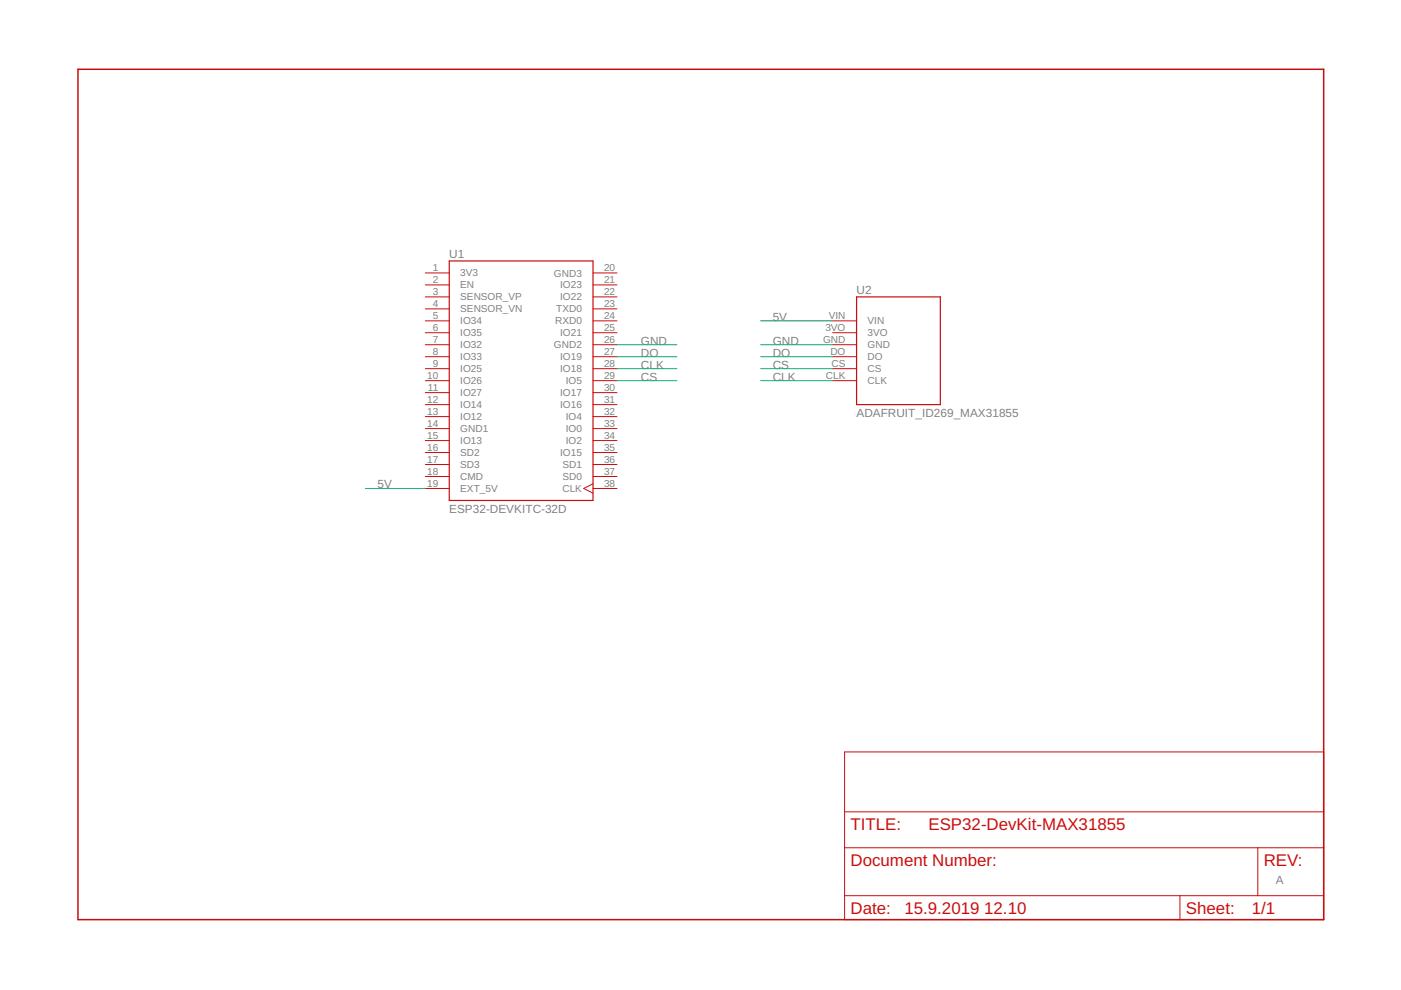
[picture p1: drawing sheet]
<?xml version="1.0" encoding="utf-8"?>
<!DOCTYPE eagle SYSTEM "eagle.dtd">
<eagle version="9.2.2">
<drawing>
<settings>
<setting alwaysvectorfont="no"/>
<setting verticaltext="up"/>
</settings>
<grid distance="0.1" unitdist="inch" unit="inch" style="lines" multiple="1" display="no" altdistance="0.01" altunitdist="inch" altunit="inch"/>
<schematic xreflabel="%F%N/%S.%C%R" xrefpart="/%S.%C%R">
<libraries>
<library name="frames">
<symbols>
<symbol name="DINA4_L">
<frame x1="0" y1="0" x2="264.16" y2="180.34" columns="4" rows="4" layer="94" border-left="no" border-top="no" border-right="no" border-bottom="no"/>
</symbol>
<symbol name="DOCFIELD">
<wire x1="0" y1="0" x2="71.12" y2="0" width="0.1016" layer="94"/>
<wire x1="101.6" y1="15.24" x2="87.63" y2="15.24" width="0.1016" layer="94"/>
<wire x1="0" y1="0" x2="0" y2="5.08" width="0.1016" layer="94"/>
<wire x1="0" y1="5.08" x2="71.12" y2="5.08" width="0.1016" layer="94"/>
<wire x1="0" y1="5.08" x2="0" y2="15.24" width="0.1016" layer="94"/>
<wire x1="101.6" y1="15.24" x2="101.6" y2="5.08" width="0.1016" layer="94"/>
<wire x1="71.12" y1="5.08" x2="71.12" y2="0" width="0.1016" layer="94"/>
<wire x1="71.12" y1="5.08" x2="87.63" y2="5.08" width="0.1016" layer="94"/>
<wire x1="71.12" y1="0" x2="101.6" y2="0" width="0.1016" layer="94"/>
<wire x1="87.63" y1="15.24" x2="87.63" y2="5.08" width="0.1016" layer="94"/>
<wire x1="87.63" y1="15.24" x2="0" y2="15.24" width="0.1016" layer="94"/>
<wire x1="87.63" y1="5.08" x2="101.6" y2="5.08" width="0.1016" layer="94"/>
<wire x1="101.6" y1="5.08" x2="101.6" y2="0" width="0.1016" layer="94"/>
<wire x1="0" y1="15.24" x2="0" y2="22.86" width="0.1016" layer="94"/>
<wire x1="101.6" y1="35.56" x2="0" y2="35.56" width="0.1016" layer="94"/>
<wire x1="101.6" y1="35.56" x2="101.6" y2="22.86" width="0.1016" layer="94"/>
<wire x1="0" y1="22.86" x2="101.6" y2="22.86" width="0.1016" layer="94"/>
<wire x1="0" y1="22.86" x2="0" y2="35.56" width="0.1016" layer="94"/>
<wire x1="101.6" y1="22.86" x2="101.6" y2="15.24" width="0.1016" layer="94"/>
<text x="1.27" y="1.27" size="2.54" layer="94">Date:</text>
<text x="12.7" y="1.27" size="2.54" layer="94">&gt;LAST_DATE_TIME</text>
<text x="72.39" y="1.27" size="2.54" layer="94">Sheet:</text>
<text x="86.36" y="1.27" size="2.54" layer="94">&gt;SHEET</text>
<text x="88.9" y="11.43" size="2.54" layer="94">REV:</text>
<text x="1.27" y="19.05" size="2.54" layer="94">TITLE:</text>
<text x="1.27" y="11.43" size="2.54" layer="94">Document Number:</text>
<text x="17.78" y="19.05" size="2.54" layer="94">&gt;DRAWING_NAME</text>
</symbol>
</symbols>
<devicesets>
<deviceset name="DINA4_L" prefix="FRAME" uservalue="yes">
<gates>
<gate name="G$1" symbol="DINA4_L" x="0" y="0"/>
<gate name="G$2" symbol="DOCFIELD" x="162.56" y="0" addlevel="must"/>
</gates>
<devices>
<device name="">
<technologies>
<technology name=""/>
</technologies>
</device>
</devices>
</deviceset>
</devicesets>
</library>
<library name="ESP32-DEVKITC-32D">
<symbols>
<symbol name="ESP32-DEVKITC-32D" library_locally_modified="yes">
<wire x1="-15.24" y1="25.4" x2="15.24" y2="25.4" width="0.254" layer="94"/>
<wire x1="15.24" y1="25.4" x2="15.24" y2="-25.4" width="0.254" layer="94"/>
<wire x1="15.24" y1="-25.4" x2="-15.24" y2="-25.4" width="0.254" layer="94"/>
<wire x1="-15.24" y1="-25.4" x2="-15.24" y2="25.4" width="0.254" layer="94"/>
<text x="-15.2572" y="26.0643" size="1.78" layer="95">&gt;NAME</text>
<text x="-15.2563" y="-27.9698" size="1.7799" layer="96">&gt;VALUE</text>
<pin name="3V3" x="-20.32" y="22.86" length="middle" direction="pwr"/>
<pin name="EN" x="-20.32" y="20.32" length="middle" direction="in"/>
<pin name="SENSOR_VP" x="-20.32" y="17.78" length="middle" direction="in"/>
<pin name="SENSOR_VN" x="-20.32" y="15.24" length="middle" direction="in"/>
<pin name="IO34" x="-20.32" y="12.7" length="middle"/>
<pin name="IO35" x="-20.32" y="10.16" length="middle"/>
<pin name="IO32" x="-20.32" y="7.62" length="middle"/>
<pin name="IO33" x="-20.32" y="5.08" length="middle"/>
<pin name="IO25" x="-20.32" y="2.54" length="middle"/>
<pin name="IO26" x="-20.32" y="0" length="middle"/>
<pin name="IO27" x="-20.32" y="-2.54" length="middle"/>
<pin name="IO14" x="-20.32" y="-5.08" length="middle"/>
<pin name="IO12" x="-20.32" y="-7.62" length="middle"/>
<pin name="GND1" x="-20.32" y="-10.16" length="middle" direction="pwr"/>
<pin name="IO13" x="-20.32" y="-12.7" length="middle"/>
<pin name="SD2" x="-20.32" y="-15.24" length="middle"/>
<pin name="SD3" x="-20.32" y="-17.78" length="middle"/>
<pin name="CMD" x="-20.32" y="-20.32" length="middle"/>
<pin name="EXT_5V" x="-20.32" y="-22.86" length="middle" direction="pwr"/>
<pin name="CLK" x="20.32" y="-22.86" length="middle" direction="in" function="clk" rot="R180"/>
<pin name="SD0" x="20.32" y="-20.32" length="middle" rot="R180"/>
<pin name="SD1" x="20.32" y="-17.78" length="middle" rot="R180"/>
<pin name="IO15" x="20.32" y="-15.24" length="middle" rot="R180"/>
<pin name="IO2" x="20.32" y="-12.7" length="middle" rot="R180"/>
<pin name="IO0" x="20.32" y="-10.16" length="middle" rot="R180"/>
<pin name="IO4" x="20.32" y="-7.62" length="middle" rot="R180"/>
<pin name="IO16" x="20.32" y="-5.08" length="middle" rot="R180"/>
<pin name="IO17" x="20.32" y="-2.54" length="middle" rot="R180"/>
<pin name="IO5" x="20.32" y="0" length="middle" rot="R180"/>
<pin name="IO18" x="20.32" y="2.54" length="middle" rot="R180"/>
<pin name="IO19" x="20.32" y="5.08" length="middle" rot="R180"/>
<pin name="GND2" x="20.32" y="7.62" length="middle" direction="pwr" rot="R180"/>
<pin name="IO21" x="20.32" y="10.16" length="middle" rot="R180"/>
<pin name="RXD0" x="20.32" y="12.7" length="middle" direction="in" rot="R180"/>
<pin name="TXD0" x="20.32" y="15.24" length="middle" direction="out" rot="R180"/>
<pin name="IO22" x="20.32" y="17.78" length="middle" rot="R180"/>
<pin name="IO23" x="20.32" y="20.32" length="middle" rot="R180"/>
<pin name="GND3" x="20.32" y="22.86" length="middle" direction="pwr" rot="R180"/>
</symbol>
</symbols>
<devicesets>
<deviceset name="ESP32-DEVKITC-32D" locally_modified="yes" prefix="U" library_locally_modified="yes">
<gates>
<gate name="G$1" symbol="ESP32-DEVKITC-32D" x="0" y="0"/>
</gates>
<devices>
<device name="" package="MODULE_ESP32-DEVKITC-32D">
<connects>
<connect gate="G$1" pin="3V3" pad="1"/>
<connect gate="G$1" pin="CLK" pad="38"/>
<connect gate="G$1" pin="CMD" pad="18"/>
<connect gate="G$1" pin="EN" pad="2"/>
<connect gate="G$1" pin="EXT_5V" pad="19"/>
<connect gate="G$1" pin="GND1" pad="14"/>
<connect gate="G$1" pin="GND2" pad="26"/>
<connect gate="G$1" pin="GND3" pad="20"/>
<connect gate="G$1" pin="IO0" pad="33"/>
<connect gate="G$1" pin="IO12" pad="13"/>
<connect gate="G$1" pin="IO13" pad="15"/>
<connect gate="G$1" pin="IO14" pad="12"/>
<connect gate="G$1" pin="IO15" pad="35"/>
<connect gate="G$1" pin="IO16" pad="31"/>
<connect gate="G$1" pin="IO17" pad="30"/>
<connect gate="G$1" pin="IO18" pad="28"/>
<connect gate="G$1" pin="IO19" pad="27"/>
<connect gate="G$1" pin="IO2" pad="34"/>
<connect gate="G$1" pin="IO21" pad="25"/>
<connect gate="G$1" pin="IO22" pad="22"/>
<connect gate="G$1" pin="IO23" pad="21"/>
<connect gate="G$1" pin="IO25" pad="9"/>
<connect gate="G$1" pin="IO26" pad="10"/>
<connect gate="G$1" pin="IO27" pad="11"/>
<connect gate="G$1" pin="IO32" pad="7"/>
<connect gate="G$1" pin="IO33" pad="8"/>
<connect gate="G$1" pin="IO34" pad="5"/>
<connect gate="G$1" pin="IO35" pad="6"/>
<connect gate="G$1" pin="IO4" pad="32"/>
<connect gate="G$1" pin="IO5" pad="29"/>
<connect gate="G$1" pin="RXD0" pad="24"/>
<connect gate="G$1" pin="SD0" pad="37"/>
<connect gate="G$1" pin="SD1" pad="36"/>
<connect gate="G$1" pin="SD2" pad="16"/>
<connect gate="G$1" pin="SD3" pad="17"/>
<connect gate="G$1" pin="SENSOR_VN" pad="4"/>
<connect gate="G$1" pin="SENSOR_VP" pad="3"/>
<connect gate="G$1" pin="TXD0" pad="23"/>
</connects>
<package3dinstances>
<package3dinstance package3d_urn="urn:adsk.eagle:package:13226904/3"/>
</package3dinstances>
<technologies>
<technology name="">
<attribute name="AVAILABILITY" value="Unavailable"/>
<attribute name="DESCRIPTION" value=" EVAL BOARD FOR ESP-WROOM-32 "/>
<attribute name="MF" value="Espressif Systems"/>
<attribute name="MP" value="ESP32-DEVKITC-32D"/>
<attribute name="PACKAGE" value="None"/>
<attribute name="PRICE" value="None"/>
</technology>
</technologies>
</device>
</devices>
</deviceset>
</devicesets>
</library>
<library name="Adafruit_ID269_MAX31855">
<symbols>
<symbol name="ADAFRUIT_ID269_MAX31855">
<pin name="VIN" x="-15.24" y="7.62" length="middle" direction="pwr"/>
<pin name="3VO" x="-15.24" y="5.08" length="middle" direction="out"/>
<pin name="GND" x="-15.24" y="2.54" length="middle" direction="pwr"/>
<pin name="DO" x="-15.24" y="0" length="middle" direction="out"/>
<pin name="CS" x="-15.24" y="-2.54" length="middle" direction="in"/>
<pin name="CLK" x="-15.24" y="-5.08" length="middle" direction="in"/>
<wire x1="-10.16" y1="12.7" x2="-10.16" y2="-10.16" width="0.254" layer="94"/>
<wire x1="-10.16" y1="-10.16" x2="7.62" y2="-10.16" width="0.254" layer="94"/>
<wire x1="7.62" y1="-10.16" x2="7.62" y2="12.7" width="0.254" layer="94"/>
<wire x1="7.62" y1="12.7" x2="-10.16" y2="12.7" width="0.254" layer="94"/>
<text x="-10.16" y="13.208" size="1.778" layer="95">&gt;NAME</text>
<text x="-10.16" y="-12.7" size="1.778" layer="96">&gt;VALUE</text>
</symbol>
</symbols>
<devicesets>
<deviceset name="ADAFRUIT_ID269_MAX31855">
<gates>
<gate name="G$1" symbol="ADAFRUIT_ID269_MAX31855" x="-5.08" y="5.08"/>
</gates>
<devices>
<device name="" package="ADAFRUIT_ID269_MAX31855">
<connects>
<connect gate="G$1" pin="3VO" pad="3VO"/>
<connect gate="G$1" pin="CLK" pad="CLK"/>
<connect gate="G$1" pin="CS" pad="CS"/>
<connect gate="G$1" pin="DO" pad="DO"/>
<connect gate="G$1" pin="GND" pad="GND"/>
<connect gate="G$1" pin="VIN" pad="VIN"/>
</connects>
<technologies>
<technology name=""/>
</technologies>
</device>
</devices>
</deviceset>
</devicesets>
</library>
</libraries>
<attributes>
</attributes>
<variantdefs>
</variantdefs>
<classes>
<class number="0" name="default" width="0" drill="0">
</class>
</classes>
<parts>
<part name="FRAME1" library="frames" deviceset="DINA4_L" device=""/>
<part name="U1" library="ESP32-DEVKITC-32D" deviceset="ESP32-DEVKITC-32D" device="" package3d_urn="urn:adsk.eagle:package:13226904/3"/>
<part name="U2" library="Adafruit_ID269_MAX31855" deviceset="ADAFRUIT_ID269_MAX31855" device=""/>
</parts>
<sheets>
<sheet>
<plain>
<text x="254" y="7.62" size="1.778" layer="97">A</text>
</plain>
<instances>
<instance part="FRAME1" gate="G$1" x="0" y="0" smashed="yes"/>
<instance part="FRAME1" gate="G$2" x="162.56" y="0" smashed="yes">
<attribute name="LAST_DATE_TIME" x="175.26" y="1.27" size="2.54" layer="94"/>
<attribute name="SHEET" x="248.92" y="1.27" size="2.54" layer="94"/>
<attribute name="DRAWING_NAME" x="180.34" y="19.05" size="2.54" layer="94"/>
</instance>
<instance part="U1" gate="G$1" x="93.98" y="114.3" smashed="yes">
<attribute name="NAME" x="78.7228" y="140.3643" size="1.78" layer="95"/>
<attribute name="VALUE" x="78.7237" y="86.3302" size="1.7799" layer="96"/>
</instance>
<instance part="U2" gate="G$1" x="175.26" y="119.38" smashed="yes">
<attribute name="NAME" x="165.1" y="132.588" size="1.778" layer="95"/>
<attribute name="VALUE" x="165.1" y="106.68" size="1.778" layer="96"/>
</instance>
</instances>
<busses>
</busses>
<nets>
<net name="5V" class="0">
<segment>
<pinref part="U1" gate="G$1" pin="EXT_5V"/>
<wire x1="73.66" y1="91.44" x2="60.96" y2="91.44" width="0.1524" layer="91"/>
<label x="63.5" y="91.44" size="1.778" layer="95"/>
</segment>
<segment>
<wire x1="160.02" y1="127" x2="144.78" y2="127" width="0.1524" layer="91"/>
<label x="147.32" y="127" size="1.778" layer="95"/>
<pinref part="U2" gate="G$1" pin="VIN"/>
</segment>
</net>
<net name="GND" class="0">
<segment>
<pinref part="U1" gate="G$1" pin="GND2"/>
<wire x1="114.3" y1="121.92" x2="127" y2="121.92" width="0.1524" layer="91"/>
<label x="119.38" y="121.92" size="1.778" layer="95"/>
</segment>
<segment>
<wire x1="160.02" y1="121.92" x2="144.78" y2="121.92" width="0.1524" layer="91"/>
<label x="147.32" y="121.92" size="1.778" layer="95"/>
<pinref part="U2" gate="G$1" pin="GND"/>
</segment>
</net>
<net name="DO" class="0">
<segment>
<pinref part="U1" gate="G$1" pin="IO19"/>
<wire x1="114.3" y1="119.38" x2="127" y2="119.38" width="0.1524" layer="91"/>
<label x="119.38" y="119.38" size="1.778" layer="95"/>
</segment>
<segment>
<wire x1="160.02" y1="119.38" x2="144.78" y2="119.38" width="0.1524" layer="91"/>
<label x="147.32" y="119.38" size="1.778" layer="95"/>
<pinref part="U2" gate="G$1" pin="DO"/>
</segment>
</net>
<net name="CLK" class="0">
<segment>
<pinref part="U1" gate="G$1" pin="IO18"/>
<wire x1="114.3" y1="116.84" x2="127" y2="116.84" width="0.1524" layer="91"/>
<label x="119.38" y="116.84" size="1.778" layer="95"/>
</segment>
<segment>
<wire x1="160.02" y1="114.3" x2="144.78" y2="114.3" width="0.1524" layer="91"/>
<label x="147.32" y="114.3" size="1.778" layer="95"/>
<pinref part="U2" gate="G$1" pin="CLK"/>
</segment>
</net>
<net name="CS" class="0">
<segment>
<pinref part="U1" gate="G$1" pin="IO5"/>
<wire x1="114.3" y1="114.3" x2="127" y2="114.3" width="0.1524" layer="91"/>
<label x="119.38" y="114.3" size="1.778" layer="95"/>
</segment>
<segment>
<wire x1="160.02" y1="116.84" x2="144.78" y2="116.84" width="0.1524" layer="91"/>
<label x="147.32" y="116.84" size="1.778" layer="95"/>
<pinref part="U2" gate="G$1" pin="CS"/>
</segment>
</net>
</nets>
</sheet>
</sheets>
</schematic>
</drawing>
<compatibility>
<note version="8.2" severity="warning">
Since Version 8.2, EAGLE supports online libraries. The ids
of those online libraries will not be understood (or retained)
with this version.
</note>
<note version="8.3" severity="warning">
Since Version 8.3, EAGLE supports URNs for individual library
assets (packages, symbols, and devices). The URNs of those assets
will not be understood (or retained) with this version.
</note>
<note version="8.3" severity="warning">
Since Version 8.3, EAGLE supports the association of 3D packages
with devices in libraries, schematics, and board files. Those 3D
packages will not be understood (or retained) with this version.
</note>
</compatibility>
</eagle>
